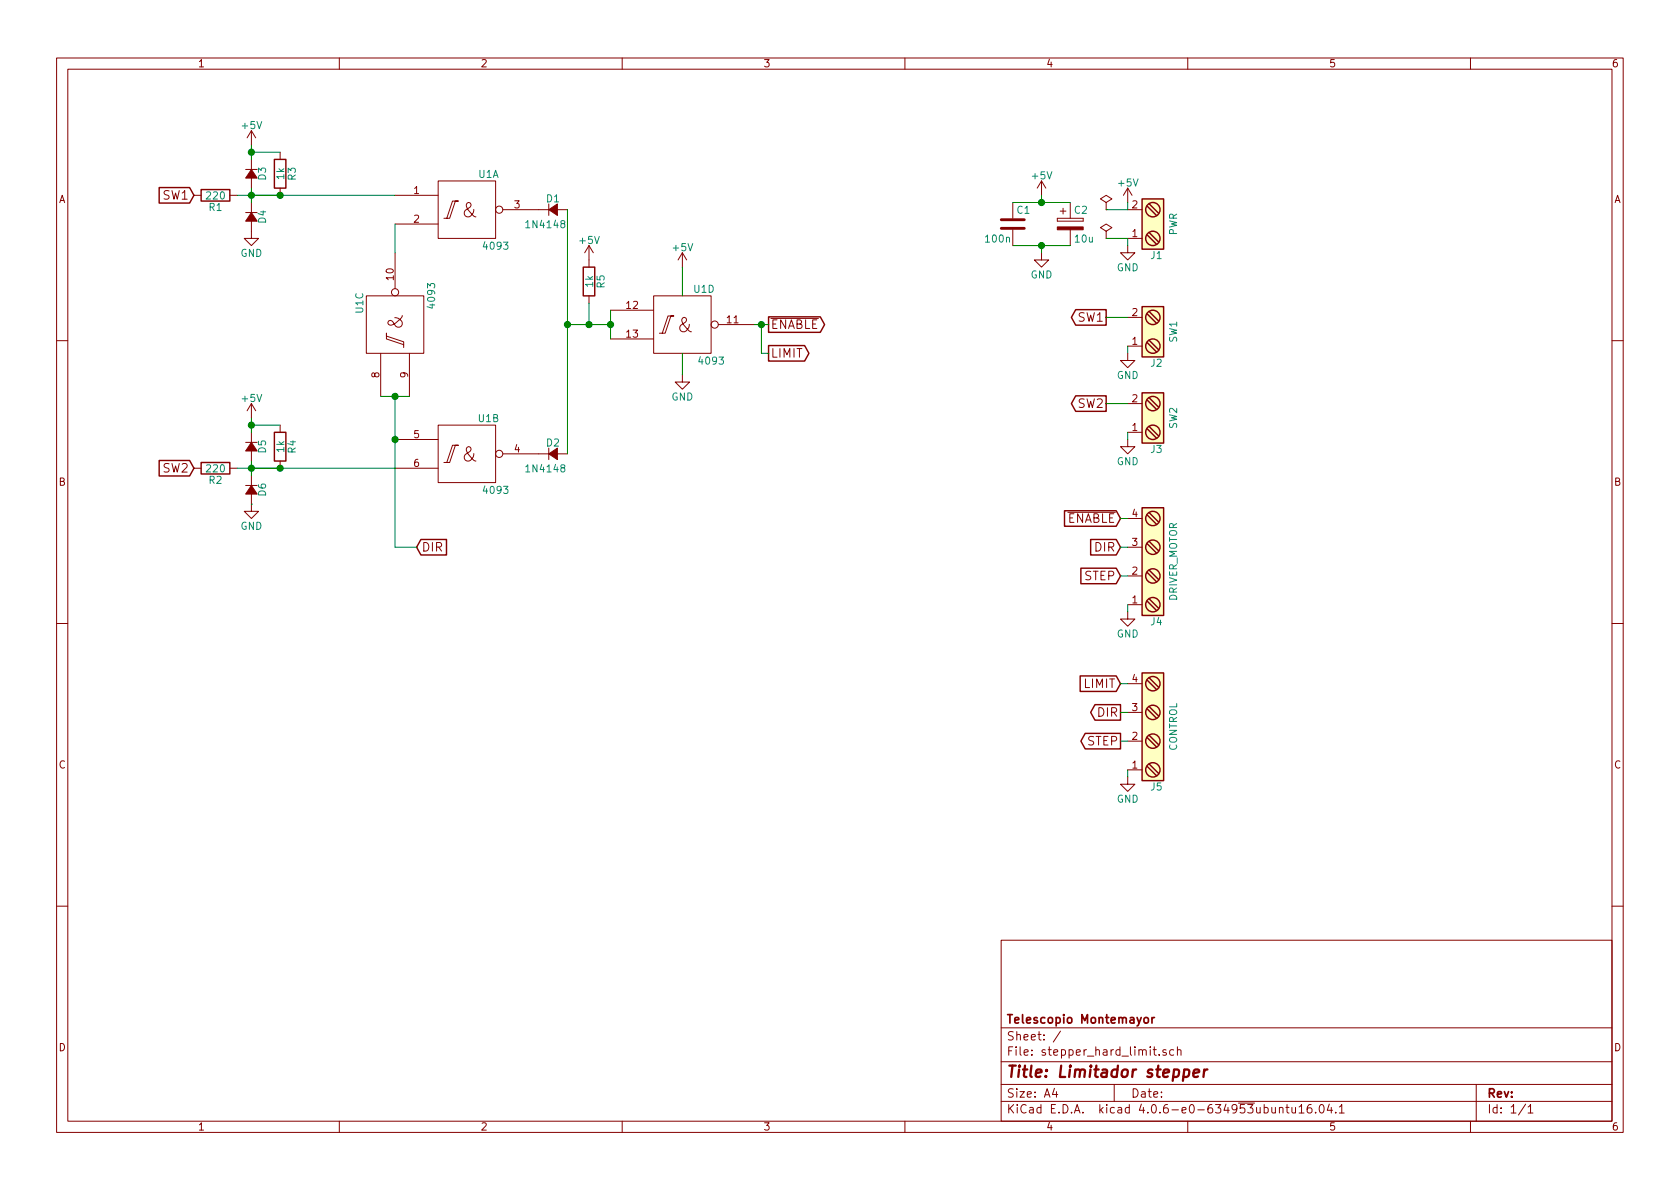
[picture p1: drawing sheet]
EESchema Schematic File Version 2
LIBS:power
LIBS:device
LIBS:transistors
LIBS:conn
LIBS:linear
LIBS:regul
LIBS:74xx
LIBS:cmos4000
LIBS:adc-dac
LIBS:memory
LIBS:xilinx
LIBS:microcontrollers
LIBS:dsp
LIBS:microchip
LIBS:analog_switches
LIBS:motorola
LIBS:texas
LIBS:intel
LIBS:audio
LIBS:interface
LIBS:digital-audio
LIBS:philips
LIBS:display
LIBS:cypress
LIBS:siliconi
LIBS:opto
LIBS:atmel
LIBS:contrib
LIBS:valves
LIBS:cmos_ieee
LIBS:stepper_hard_limit-cache
EELAYER 25 0
EELAYER END
$Descr A4 11693 8268
encoding utf-8
Sheet 1 1
Title "Limitador stepper"
Date ""
Rev ""
Comp "Telescopio Montemayor"
Comment1 ""
Comment2 ""
Comment3 ""
Comment4 ""
$EndDescr
$Comp
L 4093 U1
U 1 1
P 3250 1450
F 0 "U1" H 3400 1700 50  0000 C CNN
F 1 "4093" H 3450 1200 50  0000 C CNN
F 2 "Housings_DIP:DIP-14_W7.62mm_Socket_LongPads" H 3250 1450 60  0001 C CNN
F 3 "" H 3250 1450 60  0001 C CNN
	1    3250 1450
	1    0    0    -1  
$EndComp
$Comp
L 4093 U1
U 2 1
P 3250 3150
F 0 "U1" H 3400 3400 50  0000 C CNN
F 1 "4093" H 3450 2900 50  0000 C CNN
F 2 "Housings_DIP:DIP-14_W7.62mm_Socket_LongPads" H 3250 3150 60  0001 C CNN
F 3 "" H 3250 3150 60  0001 C CNN
	2    3250 3150
	1    0    0    -1  
$EndComp
$Comp
L 4093 U1
U 3 1
P 2750 2250
F 0 "U1" H 2900 2500 50  0000 C CNN
F 1 "4093" H 2950 2000 50  0000 C CNN
F 2 "Housings_DIP:DIP-14_W7.62mm_Socket_LongPads" H 2750 2250 60  0001 C CNN
F 3 "" H 2750 2250 60  0001 C CNN
	3    2750 2250
	0    -1   -1   0   
$EndComp
$Comp
L 4093 U1
U 4 1
P 4750 2250
F 0 "U1" H 4900 2500 50  0000 C CNN
F 1 "4093" H 4950 2000 50  0000 C CNN
F 2 "Housings_DIP:DIP-14_W7.62mm_Socket_LongPads" H 4750 2250 60  0001 C CNN
F 3 "" H 4750 2250 60  0001 C CNN
	4    4750 2250
	1    0    0    -1  
$EndComp
$Comp
L D_Small_ALT D1
U 1 1
P 3850 1450
F 0 "D1" H 3800 1530 50  0000 L CNN
F 1 "1N4148" H 3650 1350 50  0000 L CNN
F 2 "Diodes_ThroughHole:D_5W_P10.16mm_Horizontal" V 3850 1450 50  0001 C CNN
F 3 "" V 3850 1450 50  0001 C CNN
	1    3850 1450
	1    0    0    -1  
$EndComp
$Comp
L D_Small_ALT D2
U 1 1
P 3850 3150
F 0 "D2" H 3800 3230 50  0000 L CNN
F 1 "1N4148" H 3650 3050 50  0000 L CNN
F 2 "Diodes_ThroughHole:D_5W_P10.16mm_Horizontal" V 3850 3150 50  0001 C CNN
F 3 "" V 3850 3150 50  0001 C CNN
	1    3850 3150
	1    0    0    -1  
$EndComp
Wire Wire Line
	2650 2750 2850 2750
Wire Wire Line
	3950 1450 3950 3150
Wire Wire Line
	4250 2150 4250 2350
Wire Wire Line
	3950 2250 4250 2250
Connection ~ 3950 2250
Connection ~ 4250 2250
$Comp
L R R5
U 1 1
P 4100 1950
F 0 "R5" V 4180 1950 50  0000 C CNN
F 1 "1k" V 4100 1950 50  0000 C CNN
F 2 "Resistors_ThroughHole:R_Axial_DIN0309_L9.0mm_D3.2mm_P12.70mm_Horizontal" V 4030 1950 50  0001 C CNN
F 3 "" H 4100 1950 50  0001 C CNN
	1    4100 1950
	1    0    0    -1  
$EndComp
Wire Wire Line
	4100 2100 4100 2250
Connection ~ 4100 2250
$Comp
L +5V #PWR01
U 1 1
P 4100 1800
F 0 "#PWR01" H 4100 1650 50  0001 C CNN
F 1 "+5V" H 4100 1940 50  0000 C CNN
F 2 "" H 4100 1800 50  0001 C CNN
F 3 "" H 4100 1800 50  0001 C CNN
	1    4100 1800
	1    0    0    -1  
$EndComp
$Comp
L +5V #PWR02
U 1 1
P 4750 1850
F 0 "#PWR02" H 4750 1700 50  0001 C CNN
F 1 "+5V" H 4750 1990 50  0000 C CNN
F 2 "" H 4750 1850 50  0001 C CNN
F 3 "" H 4750 1850 50  0001 C CNN
	1    4750 1850
	1    0    0    -1  
$EndComp
Wire Wire Line
	4750 2050 4750 1850
$Comp
L GND #PWR03
U 1 1
P 4750 2600
F 0 "#PWR03" H 4750 2350 50  0001 C CNN
F 1 "GND" H 4750 2450 50  0000 C CNN
F 2 "" H 4750 2600 50  0001 C CNN
F 3 "" H 4750 2600 50  0001 C CNN
	1    4750 2600
	1    0    0    -1  
$EndComp
Wire Wire Line
	4750 2600 4750 2450
Wire Wire Line
	2750 1750 2750 1550
Wire Wire Line
	2750 2750 2750 3800
Connection ~ 2750 2750
$Comp
L D_Small_ALT D5
U 1 1
P 1750 3100
F 0 "D5" H 1700 3180 50  0000 L CNN
F 1 "1N4148" H 1550 3000 50  0001 L CNN
F 2 "Diodes_ThroughHole:D_5W_P10.16mm_Horizontal" V 1750 3100 50  0001 C CNN
F 3 "" V 1750 3100 50  0001 C CNN
	1    1750 3100
	0    1    1    0   
$EndComp
$Comp
L D_Small_ALT D6
U 1 1
P 1750 3400
F 0 "D6" H 1700 3480 50  0000 L CNN
F 1 "1N4148" H 1550 3300 50  0001 L CNN
F 2 "Diodes_ThroughHole:D_5W_P10.16mm_Horizontal" V 1750 3400 50  0001 C CNN
F 3 "" V 1750 3400 50  0001 C CNN
	1    1750 3400
	0    1    1    0   
$EndComp
Wire Wire Line
	1750 3200 1750 3300
$Comp
L R R4
U 1 1
P 1950 3100
F 0 "R4" V 2030 3100 50  0000 C CNN
F 1 "1k" V 1950 3100 50  0000 C CNN
F 2 "Resistors_ThroughHole:R_Axial_DIN0309_L9.0mm_D3.2mm_P12.70mm_Horizontal" V 1880 3100 50  0001 C CNN
F 3 "" H 1950 3100 50  0001 C CNN
	1    1950 3100
	1    0    0    -1  
$EndComp
$Comp
L R R2
U 1 1
P 1500 3250
F 0 "R2" V 1580 3250 50  0000 C CNN
F 1 "220" V 1500 3250 50  0000 C CNN
F 2 "Resistors_ThroughHole:R_Axial_DIN0309_L9.0mm_D3.2mm_P12.70mm_Horizontal" V 1430 3250 50  0001 C CNN
F 3 "" H 1500 3250 50  0001 C CNN
	1    1500 3250
	0    1    1    0   
$EndComp
Wire Wire Line
	1750 2900 1750 3000
Wire Wire Line
	1750 2950 1950 2950
Wire Wire Line
	1650 3250 2750 3250
$Comp
L D_Small_ALT D3
U 1 1
P 1750 1200
F 0 "D3" H 1700 1280 50  0000 L CNN
F 1 "1N4148" H 1550 1100 50  0001 L CNN
F 2 "Diodes_ThroughHole:D_5W_P10.16mm_Horizontal" V 1750 1200 50  0001 C CNN
F 3 "" V 1750 1200 50  0001 C CNN
	1    1750 1200
	0    1    1    0   
$EndComp
$Comp
L D_Small_ALT D4
U 1 1
P 1750 1500
F 0 "D4" H 1700 1580 50  0000 L CNN
F 1 "1N4148" H 1550 1400 50  0001 L CNN
F 2 "Diodes_ThroughHole:D_5W_P10.16mm_Horizontal" V 1750 1500 50  0001 C CNN
F 3 "" V 1750 1500 50  0001 C CNN
	1    1750 1500
	0    1    1    0   
$EndComp
Wire Wire Line
	1750 1300 1750 1400
$Comp
L R R3
U 1 1
P 1950 1200
F 0 "R3" V 2030 1200 50  0000 C CNN
F 1 "1k" V 1950 1200 50  0000 C CNN
F 2 "Resistors_ThroughHole:R_Axial_DIN0309_L9.0mm_D3.2mm_P12.70mm_Horizontal" V 1880 1200 50  0001 C CNN
F 3 "" H 1950 1200 50  0001 C CNN
	1    1950 1200
	1    0    0    -1  
$EndComp
$Comp
L R R1
U 1 1
P 1500 1350
F 0 "R1" V 1580 1350 50  0000 C CNN
F 1 "220" V 1500 1350 50  0000 C CNN
F 2 "Resistors_ThroughHole:R_Axial_DIN0309_L9.0mm_D3.2mm_P12.70mm_Horizontal" V 1430 1350 50  0001 C CNN
F 3 "" H 1500 1350 50  0001 C CNN
	1    1500 1350
	0    1    1    0   
$EndComp
Wire Wire Line
	1650 1350 2750 1350
$Comp
L GND #PWR04
U 1 1
P 1750 1600
F 0 "#PWR04" H 1750 1350 50  0001 C CNN
F 1 "GND" H 1750 1450 50  0000 C CNN
F 2 "" H 1750 1600 50  0001 C CNN
F 3 "" H 1750 1600 50  0001 C CNN
	1    1750 1600
	1    0    0    -1  
$EndComp
$Comp
L +5V #PWR05
U 1 1
P 1750 1000
F 0 "#PWR05" H 1750 850 50  0001 C CNN
F 1 "+5V" H 1750 1140 50  0000 C CNN
F 2 "" H 1750 1000 50  0001 C CNN
F 3 "" H 1750 1000 50  0001 C CNN
	1    1750 1000
	1    0    0    -1  
$EndComp
$Comp
L +5V #PWR06
U 1 1
P 1750 2900
F 0 "#PWR06" H 1750 2750 50  0001 C CNN
F 1 "+5V" H 1750 3040 50  0000 C CNN
F 2 "" H 1750 2900 50  0001 C CNN
F 3 "" H 1750 2900 50  0001 C CNN
	1    1750 2900
	1    0    0    -1  
$EndComp
$Comp
L GND #PWR07
U 1 1
P 1750 3500
F 0 "#PWR07" H 1750 3250 50  0001 C CNN
F 1 "GND" H 1750 3350 50  0000 C CNN
F 2 "" H 1750 3500 50  0001 C CNN
F 3 "" H 1750 3500 50  0001 C CNN
	1    1750 3500
	1    0    0    -1  
$EndComp
Connection ~ 1950 3250
Connection ~ 1950 1350
Text GLabel 1350 1350 0    60   Input ~ 0
SW1
Text GLabel 1350 3250 0    60   Input ~ 0
SW2
Text GLabel 2900 3800 2    60   Input ~ 0
DIR
Wire Wire Line
	2750 3800 2900 3800
Connection ~ 2750 3050
Text GLabel 5350 2250 2    60   Output ~ 0
~ENABLE
$Comp
L C C1
U 1 1
P 7050 1550
F 0 "C1" H 7075 1650 50  0000 L CNN
F 1 "100n" H 6850 1450 50  0000 L CNN
F 2 "Capacitors_ThroughHole:C_Disc_D7.5mm_W5.0mm_P10.00mm" H 7088 1400 50  0001 C CNN
F 3 "" H 7050 1550 50  0001 C CNN
	1    7050 1550
	1    0    0    -1  
$EndComp
$Comp
L CP C2
U 1 1
P 7450 1550
F 0 "C2" H 7475 1650 50  0000 L CNN
F 1 "10u" H 7475 1450 50  0000 L CNN
F 2 "Capacitors_ThroughHole:CP_Radial_D10.0mm_P5.00mm" H 7488 1400 50  0001 C CNN
F 3 "" H 7450 1550 50  0001 C CNN
	1    7450 1550
	1    0    0    -1  
$EndComp
Wire Wire Line
	7050 1400 7450 1400
Wire Wire Line
	7050 1700 7450 1700
$Comp
L GND #PWR08
U 1 1
P 7250 1750
F 0 "#PWR08" H 7250 1500 50  0001 C CNN
F 1 "GND" H 7250 1600 50  0000 C CNN
F 2 "" H 7250 1750 50  0001 C CNN
F 3 "" H 7250 1750 50  0001 C CNN
	1    7250 1750
	1    0    0    -1  
$EndComp
$Comp
L +5V #PWR09
U 1 1
P 7250 1350
F 0 "#PWR09" H 7250 1200 50  0001 C CNN
F 1 "+5V" H 7250 1490 50  0000 C CNN
F 2 "" H 7250 1350 50  0001 C CNN
F 3 "" H 7250 1350 50  0001 C CNN
	1    7250 1350
	1    0    0    -1  
$EndComp
Wire Wire Line
	7250 1350 7250 1400
Connection ~ 7250 1400
Wire Wire Line
	7250 1750 7250 1700
Connection ~ 7250 1700
Wire Wire Line
	1750 1350 1950 1350
Connection ~ 1750 1350
Wire Wire Line
	1950 3250 1750 3250
Connection ~ 1750 3250
Connection ~ 1750 2950
$Comp
L Screw_Terminal_1x02 J1
U 1 1
P 8050 1550
F 0 "J1" H 8050 1800 50  0000 C TNN
F 1 "PWR" V 7900 1550 50  0000 C TNN
F 2 "Terminal_Blocks:TerminalBlock_Pheonix_MKDS1.5-2pol" H 8050 1325 50  0001 C CNN
F 3 "" H 8025 1550 50  0001 C CNN
	1    8050 1550
	-1   0    0    1   
$EndComp
$Comp
L +5V #PWR010
U 1 1
P 7850 1400
F 0 "#PWR010" H 7850 1250 50  0001 C CNN
F 1 "+5V" H 7850 1540 50  0000 C CNN
F 2 "" H 7850 1400 50  0001 C CNN
F 3 "" H 7850 1400 50  0001 C CNN
	1    7850 1400
	1    0    0    -1  
$EndComp
$Comp
L GND #PWR011
U 1 1
P 7850 1700
F 0 "#PWR011" H 7850 1450 50  0001 C CNN
F 1 "GND" H 7850 1550 50  0000 C CNN
F 2 "" H 7850 1700 50  0001 C CNN
F 3 "" H 7850 1700 50  0001 C CNN
	1    7850 1700
	1    0    0    -1  
$EndComp
Wire Wire Line
	7850 1400 7850 1450
Wire Wire Line
	7850 1650 7850 1700
$Comp
L Screw_Terminal_1x02 J2
U 1 1
P 8050 2300
F 0 "J2" H 8050 2550 50  0000 C TNN
F 1 "SW1" V 7900 2300 50  0000 C TNN
F 2 "Terminal_Blocks:TerminalBlock_Pheonix_MKDS1.5-2pol" H 8050 2075 50  0001 C CNN
F 3 "" H 8025 2300 50  0001 C CNN
	1    8050 2300
	-1   0    0    1   
$EndComp
$Comp
L Screw_Terminal_1x02 J3
U 1 1
P 8050 2900
F 0 "J3" H 8050 3150 50  0000 C TNN
F 1 "SW2" V 7900 2900 50  0000 C TNN
F 2 "Terminal_Blocks:TerminalBlock_Pheonix_MKDS1.5-2pol" H 8050 2675 50  0001 C CNN
F 3 "" H 8025 2900 50  0001 C CNN
	1    8050 2900
	-1   0    0    1   
$EndComp
$Comp
L GND #PWR012
U 1 1
P 7850 2450
F 0 "#PWR012" H 7850 2200 50  0001 C CNN
F 1 "GND" H 7850 2300 50  0000 C CNN
F 2 "" H 7850 2450 50  0001 C CNN
F 3 "" H 7850 2450 50  0001 C CNN
	1    7850 2450
	1    0    0    -1  
$EndComp
$Comp
L GND #PWR013
U 1 1
P 7850 3050
F 0 "#PWR013" H 7850 2800 50  0001 C CNN
F 1 "GND" H 7850 2900 50  0000 C CNN
F 2 "" H 7850 3050 50  0001 C CNN
F 3 "" H 7850 3050 50  0001 C CNN
	1    7850 3050
	1    0    0    -1  
$EndComp
Wire Wire Line
	7850 2400 7850 2450
Wire Wire Line
	7850 3000 7850 3050
Text GLabel 7700 2200 0    60   Output ~ 0
SW1
Text GLabel 7700 2800 0    60   Output ~ 0
SW2
Wire Wire Line
	7700 2200 7850 2200
Wire Wire Line
	7700 2800 7850 2800
$Comp
L Screw_Terminal_1x04 J4
U 1 1
P 8050 3900
F 0 "J4" H 8050 4350 50  0000 C TNN
F 1 "DRIVER_MOTOR" V 7900 3900 50  0000 C TNN
F 2 "Terminal_Blocks:TerminalBlock_Pheonix_MKDS1.5-4pol" H 8050 3475 50  0001 C CNN
F 3 "" H 8025 4100 50  0001 C CNN
	1    8050 3900
	-1   0    0    1   
$EndComp
$Comp
L GND #PWR014
U 1 1
P 7850 4250
F 0 "#PWR014" H 7850 4000 50  0001 C CNN
F 1 "GND" H 7850 4100 50  0000 C CNN
F 2 "" H 7850 4250 50  0001 C CNN
F 3 "" H 7850 4250 50  0001 C CNN
	1    7850 4250
	1    0    0    -1  
$EndComp
Wire Wire Line
	7850 4250 7850 4200
Text GLabel 7800 4000 0    60   Input ~ 0
STEP
Text GLabel 7800 3800 0    60   Input ~ 0
DIR
Text GLabel 7800 3600 0    60   Input ~ 0
~ENABLE
Wire Wire Line
	7800 3600 7850 3600
Wire Wire Line
	7800 3800 7850 3800
Wire Wire Line
	7800 4000 7850 4000
$Comp
L Screw_Terminal_1x04 J5
U 1 1
P 8050 5050
F 0 "J5" H 8050 5500 50  0000 C TNN
F 1 "CONTROL" V 7900 5050 50  0000 C TNN
F 2 "Terminal_Blocks:TerminalBlock_Pheonix_MKDS1.5-4pol" H 8050 4625 50  0001 C CNN
F 3 "" H 8025 5250 50  0001 C CNN
	1    8050 5050
	-1   0    0    1   
$EndComp
$Comp
L GND #PWR015
U 1 1
P 7850 5400
F 0 "#PWR015" H 7850 5150 50  0001 C CNN
F 1 "GND" H 7850 5250 50  0000 C CNN
F 2 "" H 7850 5400 50  0001 C CNN
F 3 "" H 7850 5400 50  0001 C CNN
	1    7850 5400
	1    0    0    -1  
$EndComp
Wire Wire Line
	7850 5400 7850 5350
Text GLabel 7800 5150 0    60   Output ~ 0
STEP
Text GLabel 7800 4950 0    60   Output ~ 0
DIR
Text GLabel 7800 4750 0    60   Input ~ 0
LIMIT
Wire Wire Line
	7800 4750 7850 4750
Wire Wire Line
	7800 4950 7850 4950
Wire Wire Line
	7800 5150 7850 5150
Text GLabel 5350 2450 2    60   Output ~ 0
LIMIT
Wire Wire Line
	5250 2250 5350 2250
Wire Wire Line
	5350 2450 5300 2450
Wire Wire Line
	5300 2450 5300 2250
Connection ~ 5300 2250
Wire Wire Line
	1750 3500 1750 3500
Wire Wire Line
	1750 1000 1750 1100
Wire Wire Line
	1950 1050 1750 1050
Connection ~ 1750 1050
$Comp
L PWR_FLAG #FLG016
U 1 1
P 7700 1450
F 0 "#FLG016" H 7700 1525 50  0001 C CNN
F 1 "PWR_FLAG" H 7700 1600 50  0001 C CNN
F 2 "" H 7700 1450 50  0001 C CNN
F 3 "" H 7700 1450 50  0001 C CNN
	1    7700 1450
	1    0    0    -1  
$EndComp
Wire Wire Line
	7850 1450 7700 1450
$Comp
L PWR_FLAG #FLG017
U 1 1
P 7700 1650
F 0 "#FLG017" H 7700 1725 50  0001 C CNN
F 1 "PWR_FLAG" H 7700 1800 50  0001 C CNN
F 2 "" H 7700 1650 50  0001 C CNN
F 3 "" H 7700 1650 50  0001 C CNN
	1    7700 1650
	1    0    0    -1  
$EndComp
Wire Wire Line
	7700 1650 7850 1650
$EndSCHEMATC
